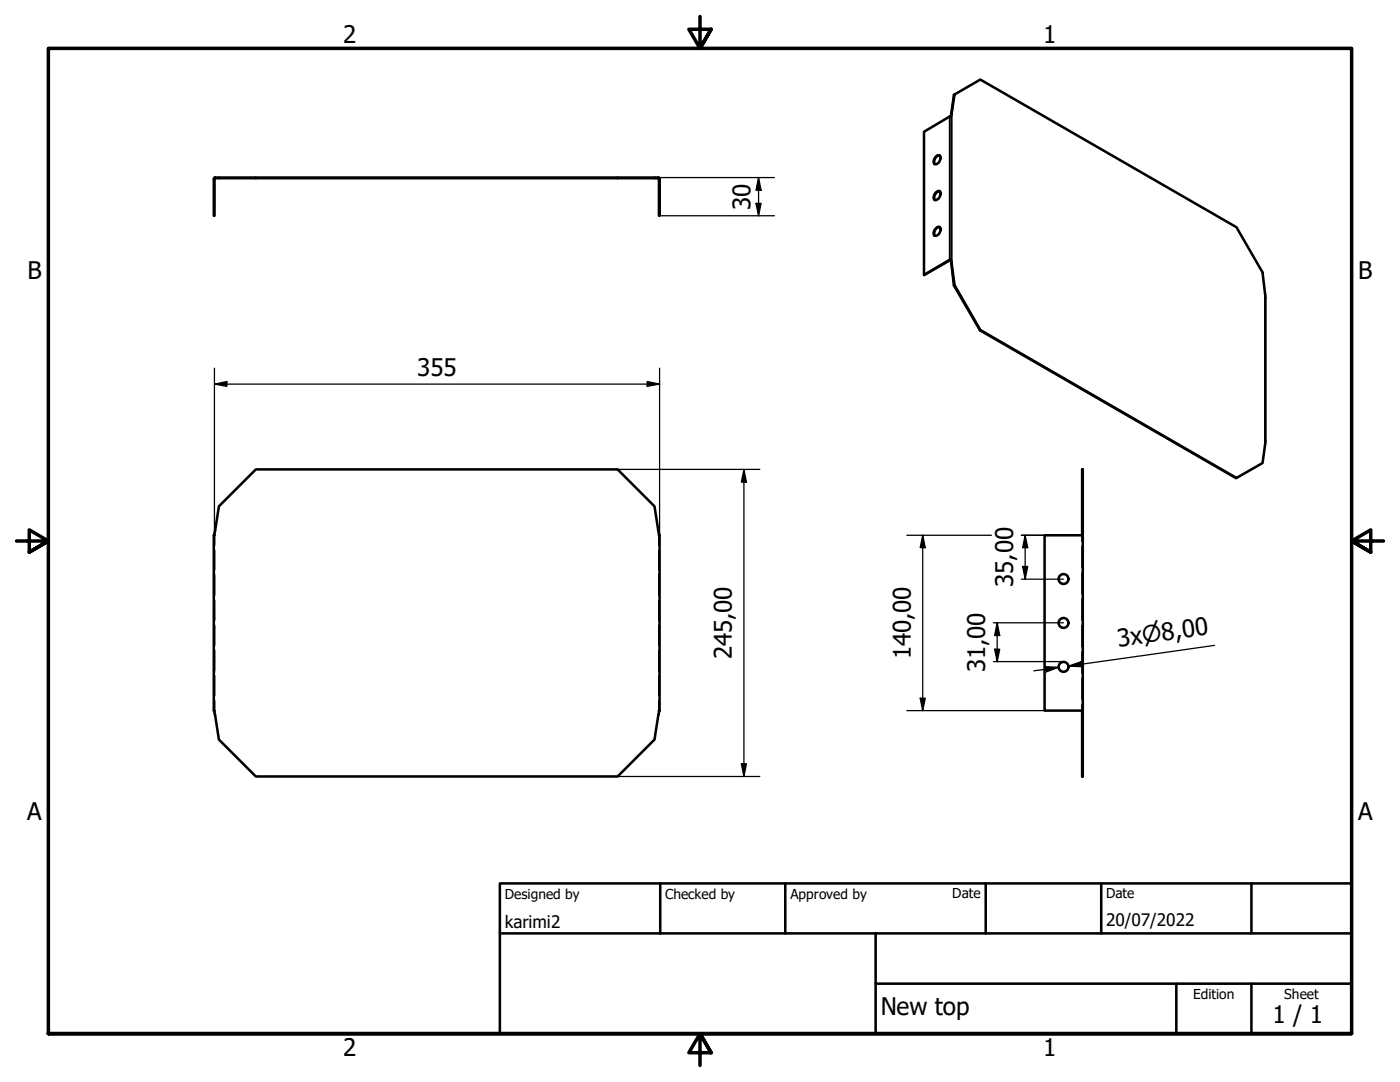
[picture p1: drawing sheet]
<svg xmlns="http://www.w3.org/2000/svg" width="279mm" height="216mm" viewBox="0 0 279 216" stroke-linecap="round" stroke-linejoin="round" font-family="sans-serif">
<!-- layer: Hidden (ISO) -->
<g fill="none" stroke="#000" stroke-width=".38">
<path d="M42.7 38.3h.1M131.5 38.3h.1M42.7 40.3h.1M131.5 40.3h.1M42.7 114.6h.1M42.7 116.5h.1M42.8 106.8v2M42.8 109.8v4M42.8 114.8v4M42.8 119.8v4M42.9 106.5v.3h-.2M42.9 105.9v.3"/>
<path d="M131.4 105.9v.3M131.4 106.5v.3h.2M131.5 114.6h.1M131.5 116.5h.1M131.5 106.8v2M131.5 109.8v4M131.5 114.8v4M131.5 119.8v4M216 105.9v2.1M216 109v4.3M216 114.3v4.2M216 119.6v4.2"/>
<path d="M42.7 123.3h.1M42.7 125.3h.1M42.7 132h.1M42.7 134h.1M42.8 124.8v4M42.8 129.8v4M42.8 134.8v4M42.8 139.8v2M131.5 123.3h.1M131.5 125.3h.1M131.5 132h.1M131.5 134h.1"/>
<path d="M131.5 124.8v4M131.5 129.8v4M131.5 134.8v4M131.5 139.8v2M216 124.8v4.2M216 130v4.3M216 135.3v4.2M42.7 141.8h.2v.3M42.9 142.4v.3M131.4 142.4v.3M131.6 141.8h-.2v.3M216 140.6v2.1"/>
</g>
<!-- layer: Visible (ISO) -->
<g fill="none" stroke="#000" stroke-width=".51">
<path d="M190.5 18.9h-.1l-.5 3.7M42.7 35.7v7.4h.1v-7.4M42.7 35.6v.1M42.9 35.6h88.5M42.9 35.4h88.5M42.9 35.4l-.2 .1 .2 .1M42.9 35.4v.2M43.7 35.4v.2M51.1 35.4v.2M123.3 35.4v.2M130.6 35.4v.2M131.4 35.4l.2 .1-.2 .1"/>
<path d="M131.4 35.4v.2M131.5 35.7h.1M131.5 35.7v7.4h.1v-7.4M131.6 35.6v.1M186.6 31.4a.54 .54 0 0 1 .6-.4 .54 .54 0 0 1 .5 .5 1.09 1.09 0 0 1-1.3 1.2l-.1-.4zM186.8 38.4l.5-.3a.53 .53 0 0 1 .4 .8l-.4 .8a.52 .52 0 0 1-.9 0v-.8zM187.6 38.2a1.25 1.25 0 0 0-1 1.7M187.6 31.1a1.2 1.2 0 0 0-1 1.7M189.9 22.6l-.1 .5M189.9 22.5l.6-3.6 5.1-3 51.2 29.4 5.2 9.1 .5 4.7v29.3l-.5 4-5.2 3-51.2-29.6-5.1-8.9-.6-4.3M189.9 22.5l-.2 .7-5.3 3.1v28.6l5.3-3M189.9 22.5v.1"/>
<path d="M187 45.3h.5a1.09 1.09 0 0 1-.7 1.8h-.2a.9 .9 0 0 1 .2-1.6zM187.6 45.3a1.2 1.2 0 0 0-1 1.8M189.7 51.8l.2 .8M189.7 51.8l-5.3 3.1M189.7 51.8v.1M189.7 51.9l.2 .7M189.9 52.6l.5 4.4 5.2 8.9 51.2 29.5M189.9 52.6h.1M190.5 56.9l-.1 .1M195.6 65.8v.1M43.7 101l7.4-7.3h72.2l7.3 7.3 1 5.8v35l-1 5.8-7.3 7.3h-72.2l-7.4-7.3-1-5.8v-35zM216 105.9v-12.2h.1v12.2"/>
<path d="M216 105.9h.1M216 101h.1M216 105.9v.9M216.1 105.9l-.1 .9h-7.5v35h7.5l.1 .9M216.1 105.9v36.8M216 142.7v12.2h.1v-12.2M216 142.7h.1M216 147.6h.1M216 141.8v.9"/>
<circle cx="212.2" cy="115.5" r=".98"/>
<circle cx="212.2" cy="133.1" r=".98"/>
<circle cx="212.2" cy="124.3" r=".98"/>
</g>
<!-- layer: Visible Narrow (ISO) -->
<path d="M189.5 23.2v28.6l.2 .1M189.9 22.5v30.1M252.5 58.7v30" fill="none" stroke="#000" stroke-width=".38"/>
<!-- layer: Border (ISO) -->
<path d="M139.7 3.3v6.4l-2.2-3.9h4.4l-2.2 3.9 2.2-3.9M3.3 107.9h6.4l-3.9-2.2v4.5l3.9-2.3-3.9 2.3M276.1 107.9h-6.4l3.9-2.2v4.5l-3.9-2.3 3.9 2.3M9.7 206.2v-196.5h260v196.5h-260h260M141.9 210.1l-2.2-3.9 2.2 3.9h-4.4l2.2-3.9v6.4" fill="none" stroke="#000" stroke-width=".7"/>
<!-- layer: Title (ISO) -->
<path d="M99.8 176.3h169.9v29.9h-169.9zM131.8 176.3v9.9M156.7 176.3v9.9M196.7 176.3v9.9M219.8 176.3v9.9M249.7 176.3v9.9M99.8 186.2h169.9M174.8 196.3h94.9M174.8 186.2v20M234.8 196.3v9.9M249.7 196.3v9.9" fill="none" stroke="#000" stroke-width=".51"/>
<!-- layer: Dimension (ISO) -->
<g fill="none" stroke="#000" stroke-width=".25">
<path d="M130.6 35.4h24M151.4 35.4l.5 2.6h-1zM151.4 35.4v7.7M131.6 43.1h23M150.9 40.6h1l-.5 2.5zM42.8 76.6l2.5-.5v1zM42.8 76.6h88.8M42.8 73.5v33.3M129.2 76.1l2.4 .5-2.4 .5zM131.6 73.5v33.3M123.3 93.7h28.3M148.5 93.7l.5 2.5h-1z"/>
<path d="M148.5 93.7v61.2M181 106.8h16.9M184.1 106.8l.6 2.5h-1.1zM184.1 106.8v35M203.8 106.8h4.7M203.8 115.6h8.4M204.1 113h1l-.5 2.6zM204.6 106.8l.5 2.5h-1zM204.6 106.8v8.8M183.6 139.3h1.1l-.6 2.5zM198.2 124.3h14M198.2 132h14"/>
<path d="M198.5 129.5h1l-.5 2.5zM199 124.3l.5 2.5h-1zM199 124.3v7.7M208.7 133l2.6 .2-2.4 .8zM211.3 133.2l-5 .7M213.2 132.9l2.4-.8 .2 .9zM242.4 128.8l-29.2 4.1 2.5-.3M123.3 154.9h28.3M148 152.4h1l-.5 2.5zM181 141.8h27.5"/>
</g>
<g fill="#000">
<path d="M151.4 35.4l.5 2.6h-1z" fill-rule="evenodd"/>
<path d="M150.9 40.6h1l-.5 2.5z" fill-rule="evenodd"/>
<path d="M42.8 76.6l2.5-.5v1z" fill-rule="evenodd"/>
<path d="M129.2 76.1l2.4 .5-2.4 .5z" fill-rule="evenodd"/>
<path d="M148.5 93.7l.5 2.5h-1z" fill-rule="evenodd"/>
<path d="M184.1 106.8l.6 2.5h-1.1z" fill-rule="evenodd"/>
<path d="M204.1 113h1l-.5 2.6z" fill-rule="evenodd"/>
<path d="M204.6 106.8l.5 2.5h-1z" fill-rule="evenodd"/>
<path d="M183.6 139.3h1.1l-.6 2.5z" fill-rule="evenodd"/>
<path d="M198.5 129.5h1l-.5 2.5z" fill-rule="evenodd"/>
<path d="M199 124.3l.5 2.5h-1z" fill-rule="evenodd"/>
<path d="M208.7 133l2.6 .2-2.4 .8z" fill-rule="evenodd"/>
<path d="M213.2 132.9l2.4-.8 .2 .9z" fill-rule="evenodd"/>
<path d="M148 152.4h1l-.5 2.5z" fill-rule="evenodd"/>
</g>
<g font-size="4.8">
<text x="68.5" y="8.6">2</text>
<text x="208.2" y="8.6">1</text>
<text x="149.8" y="41.8" transform="rotate(-90 149.8 41.8)">30</text>
<text x="5.5" y="55.8">B</text>
<text x="271.1" y="55.8">B</text>
<text x="83.2" y="75">355</text>
<text x="202.2" y="117.2" transform="rotate(-90 202.2 117.2)">35,00</text>
<text x="146" y="131.6" transform="rotate(-90 146 131.6)">245,00</text>
<text x="181.8" y="131.6" transform="rotate(-90 181.8 131.6)">140,00</text>
<text x="223.2" y="129.1" transform="rotate(-8 223.2 129.1)">3x⌀8,00</text>
<text x="196.6" y="134.2" transform="rotate(-90 196.6 134.2)">31,00</text>
<text x="5.4" y="163.7">A</text>
<text x="271" y="163.7">A</text>
<text x="175.8" y="202.5">New top</text>
<text x="253.9" y="204.2">1 / 1</text>
<text x="68.5" y="210.8">2</text>
<text x="208.2" y="210.8">1</text>
</g>
<g font-size="3.4">
<text x="100.8" y="185.2">karimi2</text>
<text x="220.7" y="184.7">20/07/2022</text>
</g>
<g font-size="2.7">
<text x="100.8" y="179.3">Designed by</text>
<text x="132.8" y="179.3">Checked by</text>
<text x="157.7" y="179.3">Approved by</text>
<text x="190.1" y="179.3">Date</text>
<text x="220.7" y="179.3">Date</text>
<text x="238.1" y="199.3">Edition</text>
<text x="256.3" y="199.3">Sheet</text>
</g>
</svg>
